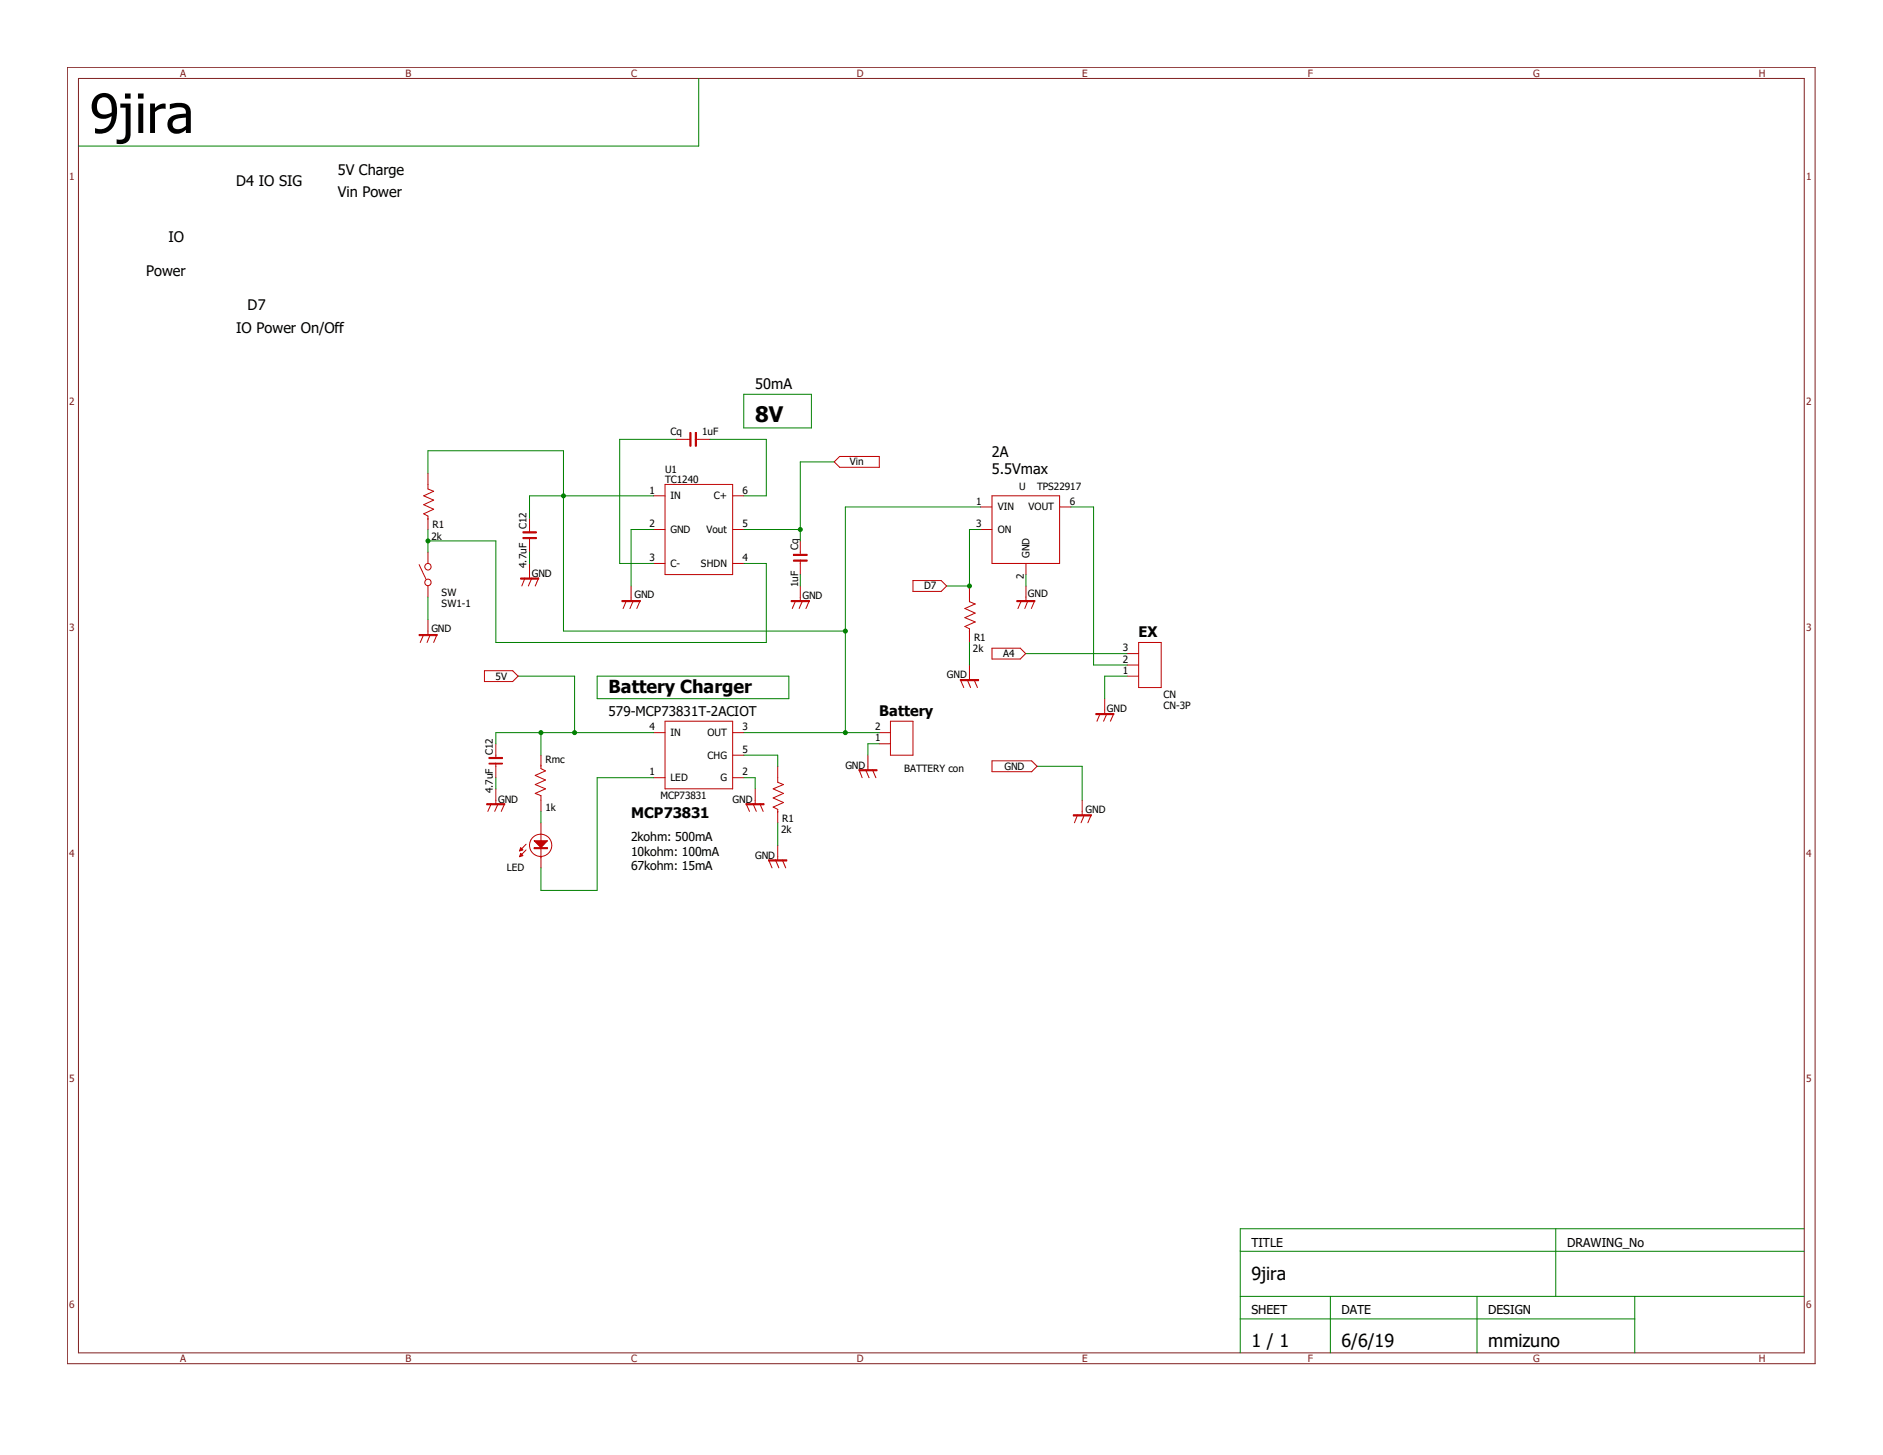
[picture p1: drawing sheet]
<svg xmlns="http://www.w3.org/2000/svg" width="279mm" height="216mm" viewBox="0 0 279 216" stroke-linecap="round" stroke-linejoin="round" font-family="sans-serif">
<path d="M10 10h259.3v192.4h-259.3zM11.6 11.6h256.1v189.1h-256.1z" fill="none" stroke="#802020" stroke-width=".15"/>
<g fill="none" stroke="#c00000" stroke-width=".15">
<path d="M63.5 70.2v2.4l.8 .3-1.4 .7 1.4 .6-1.4 .7 1.4 .7-1.4 .6 .6 .4v2M78.6 76.9v2M78.6 79.8v2.1M97 73.6h1.7M97 78.6h1.7M98.7 71.9h10v13.4h-10zM100.3 65.2h2.1M103.2 65.2h2.2M108.7 73.6h1.7M108.7 78.6h1.7M123.8 68.5l.8-.8h5.9v1.6h-5.9zM145.5 78.6h1.7"/>
<path d="M145.5 75.2h1.7M147.2 73.6h10v10h-10zM157.2 75.2h1.7M62.2 83.8l1 2.1M62.9 94.1l-.5 1.2M63.5 81.9v1.7M63.5 87v1.6M63.5 91.9v2.2M63.8 94.1l-.4 1.2M64.9 94.1l-.6 1.2M71.9 99.5h4.2l.8 .8-.8 .8h-4.2zM77.9 85.8l-.5 1.2"/>
<path d="M78.6 83.6v2.2M78.9 85.8l-.5 1.2M79.9 85.8l-.5 1.2M93 89.1l-.5 1.2M93.6 87v2.1M94 89.1l-.5 1.2M95 89.1l-.5 1.2M97 83.6h1.7M108.7 83.6h1.7M118.1 89.1l-.5 1.2M118.7 80.3v2M118.7 83.1v2.2"/>
<path d="M118.7 87v2.1M119.1 89.1l-.5 1.2M120.1 89.1l-.5 1.2M135.5 86.1h4.2l.8 .9-.8 .8h-4.2zM143.8 87v2.3l.9 .3-1.5 .7 1.5 .7-1.5 .7 1.5 .6-1.5 .7 .6 .3v2M143.8 98.7v2.1M147.2 96.2h4.2l.8 .8-.8 .8h-4.2zM151.6 89.1l-.6 1.2M152.2 83.6v1.7M152.2 87v2.1M152.5 89.1l-.4 1.2M153.5 89.1l-.5 1.2"/>
<path d="M167.3 98.7h1.7M167.3 97h1.7M169 95.3h3.3v6.7h-3.3zM72.9 119.3l-.5 1.1M73.6 110.4v2M73.6 113.2v2.2M73.6 117.1v2.2M73.9 119.3l-.5 1.1M74.9 119.3l-.5 1.1M80.3 112.1v1.9l.6 .4-1.5 .7 1.5 .6-1.5 .7 1.5 .7-1.5 .6 .9 .4v2.3M97 108.7h1.7M97 115.4h1.7"/>
<path d="M98.7 107h10v10.1h-10zM108.7 108.7h1.7M108.7 112.1h1.7M108.7 115.4h1.7M110.7 119.3l.5 1.1M111.7 119.3l.5 1.1M112.1 117.1v2.2M112.7 119.3l.5 1.1M115.4 113.7v2.4l.8 .3-1.5 .7 1.5 .6-1.5 .7 1.5 .7-1.5 .7 .7 .3v2M127.5 114.2l.4 1.2M128.4 114.2l.5 1.2M128.8 112.1v2.1"/>
<path d="M129.5 114.2l.5 1.2M130.5 110.4h1.6M130.5 108.7h1.6M132.1 107h3.4v5.1h-3.4zM142.5 100.8l.5 1.2M143.5 100.8l.5 1.2M144.5 100.8l.5 1.2M147.2 112.9h5.9l.8 .8-.8 .8h-5.9zM160.6 118.7v2.2M163.2 105.9l-.4 1.1M163.9 103.7v2.2M164.3 105.9l-.6 1.1"/>
<path d="M165.3 105.9l-.5 1.1M167.3 100.3h1.7M78.1 126.1l-.8 .9M78.1 125.3l-.8 .8M80.3 122.1v6.7M114 127.6l.6 1.2M115.1 127.6l.5 1.2M115.4 125.4v2.2M116.1 127.6l.5 1.2M159.9 120.9l-.5 1.2M160.9 120.9l-.5 1.2M161.9 120.9l-.5 1.2"/>
<circle cx="63.5" cy="84.1" r=".48"/>
<circle cx="63.5" cy="86.4" r=".48"/>
<circle cx="80.2" cy="125.4" r="1.65"/>
</g>
<g fill="#c00000" stroke="#c00000" stroke-width=".15">
<path d="M92.3 89.1h2.7v.2h-2.7z"/>
<path d="M117.4 89.1h2.7v.2h-2.7z"/>
<path d="M117.7 82.3h2.1v.1h-2.1z"/>
<path d="M117.7 83.1h2.1v.2h-2.1z"/>
<path d="M102.4 64.2h.1v2h-.1z"/>
<path d="M103.2 64.2h.1v2h-.1z"/>
<path d="M127.5 114.2h2.6v.2h-2.6z"/>
<path d="M110.7 119.3h2.7v.1h-2.7z"/>
<path d="M72.2 119.3h2.7v.1h-2.7z"/>
<path d="M72.6 112.4h1.9v.2h-1.9z"/>
<path d="M72.6 113.2h1.9v.2h-1.9z"/>
<path d="M114 127.6h2.8v.2h-2.8z"/>
<path d="M79.2 124.8h2l-.9 1z"/>
<path d="M79.2 125.8h2v.1h-2z"/>
<path d="M77.3 126.6l.3 .4-.5 .1z"/>
<path d="M77.3 125.8l.3 .3-.5 .2z"/>
<path d="M150.9 89.1h2.6v.2h-2.6z"/>
<path d="M162.6 105.9h2.7v.1h-2.7z"/>
<path d="M159.3 120.9h2.6v.2h-2.6z"/>
<path d="M77.3 85.8h2.6v.1h-2.6z"/>
<path d="M77.6 78.9h2v.2h-2z"/>
<path d="M77.6 79.8h2v.1h-2z"/>
<path d="M142.5 100.8h2.7v.2h-2.7z"/>
<path d="M62.2 94.1h2.7v.2h-2.7z"/>
</g>
<g fill="none" stroke="#008000" stroke-width=".15">
<path d="M103.7 11.6v10.1h-92.1M110.4 58.5h10v5h-10zM63.5 70.2v-3.3h20.1v26.7h41.8M63.5 78.6v3.3M97 78.6h-3.4v8.4M97 73.6h-18.4v3.3M100.3 65.2h-8.4v18.4h5.1M105.4 65.2h8.3v8.4h-3.3M110.4 78.6h8.3M123.8 68.5h-5.1v11.8M145.5 78.6h-1.7v8.4h-3.3M145.5 75.2h-20.1v33.5"/>
<path d="M158.9 75.2h3.4v23.5h5M63.5 80.3h10.1v15h40.1v-11.7h-3.3M63.5 88.6v3.3M78.6 81.9v1.7M118.7 85.3v1.7M143.8 95.3v3.4M152.2 85.3v1.7M152.2 97h15.1M73.6 115.4v1.7M76.9 100.3h8.4v8.4M80.3 108.7v3.4M88.6 100.3h28.5v3.4h-28.5z"/>
<path d="M97 115.4h-8.4v16.7h-8.3v-3.3M97 108.7h-23.4v1.7M110.4 115.4h1.7v1.7M110.4 112.1h5v1.6M110.4 108.7h20.1M130.5 110.4h-1.7v1.7M153.9 113.7h6.7v5M167.3 100.3h-3.4v3.4M80.3 120.4v1.7M115.4 122.1v3.3M184 192.4h83.7M184 195.7h58.6"/>
<path d="M184 185.7h83.7M197.4 192.4v8.3M219.2 192.4v8.3M230.8 182.3v10.1M242.6 192.4v8.3M267.7 182.3h-83.7v18.4"/>
</g>
<g fill="#008000" stroke="#008000" stroke-width=".15">
<circle cx="118.7" cy="78.6" r=".3"/>
<circle cx="85.3" cy="108.7" r=".3"/>
<circle cx="80.3" cy="108.7" r=".3"/>
<circle cx="125.4" cy="108.7" r=".3"/>
<circle cx="125.4" cy="93.6" r=".3"/>
<circle cx="83.6" cy="73.6" r=".3"/>
<circle cx="143.8" cy="87" r=".3"/>
<circle cx="63.5" cy="80.3" r=".3"/>
</g>
<text font-size="8" x="13.3" y="19.7">9jira</text>
<text font-size="3.2" x="112.1" y="62.6">8V</text>
<g font-size="2.7">
<text x="90.3" y="102.8">Battery Charger</text>
<text x="185.7" y="189.9">9jira</text>
<text x="185.7" y="199.9">1 / 1</text>
<text x="199.1" y="199.9">6/6/19</text>
<text x="220.8" y="199.9">mmizuno</text>
</g>
<g font-size="2.2">
<text x="35.1" y="27.6">D4 IO SIG</text>
<text x="50.1" y="25.9">5V Charge</text>
<text x="50.1" y="29.3">Vin Power</text>
<text x="25" y="36">IO</text>
<text x="21.7" y="41">Power</text>
<text x="36.7" y="46">D7</text>
<text x="35.1" y="49.4">IO Power On/Off</text>
<text x="112.1" y="57.7">50mA</text>
<text x="147.2" y="67.8">2A</text>
<text x="147.2" y="70.4">5.5Vmax</text>
<text x="169" y="94.6">EX</text>
<text x="130.5" y="106.3">Battery</text>
<text x="93.6" y="121.3">MCP73831</text>
</g>
<text font-size="2" x="90.3" y="106.3">579-MCP73831T-2ACIOT</text>
<g font-size="1.8">
<text x="93.6" y="124.8">2kohm: 500mA</text>
<text x="93.6" y="127">10kohm: 100mA</text>
<text x="93.6" y="129.2">67kohm: 15mA</text>
<text x="185.7" y="185">TITLE</text>
<text x="232.5" y="185">DRAWING_No</text>
<text x="185.7" y="195">SHEET</text>
<text x="199.1" y="195">DATE</text>
<text x="220.8" y="195">DESIGN</text>
</g>
<g font-size="1.5" fill="#802020">
<text x="26.7" y="11.5">A</text>
<text x="60.2" y="11.5">B</text>
<text x="93.6" y="11.5">C</text>
<text x="127.1" y="11.5">D</text>
<text x="160.6" y="11.5">E</text>
<text x="194.1" y="11.5">F</text>
<text x="227.5" y="11.5">G</text>
<text x="261" y="11.5">H</text>
<text x="10.3" y="26.7">1</text>
<text x="268" y="26.7">1</text>
<text x="10.3" y="60.2">2</text>
<text x="268" y="60.2">2</text>
<text x="10.3" y="93.6">3</text>
<text x="268" y="93.6">3</text>
<text x="10.3" y="127.1">4</text>
<text x="268" y="127.1">4</text>
<text x="10.3" y="160.6">5</text>
<text x="268" y="160.6">5</text>
<text x="10.3" y="194.1">6</text>
<text x="268" y="194.1">6</text>
<text x="26.7" y="202.1">A</text>
<text x="60.2" y="202.1">B</text>
<text x="93.6" y="202.1">C</text>
<text x="127.1" y="202.1">D</text>
<text x="160.6" y="202.1">E</text>
<text x="194.1" y="202.1">F</text>
<text x="227.5" y="202.1">G</text>
<text x="261" y="202.1">H</text>
</g>
<g font-size="1.5">
<text x="99.5" y="64.5">Cq</text>
<text x="104.2" y="64.5">1uF</text>
<text x="98.7" y="71.7">TC1240</text>
<text x="98.7" y="70.2">U1</text>
<text x="126.1" y="69">Vin</text>
<text x="96.4" y="73.2">1</text>
<text x="99.5" y="74">IN</text>
<text x="105.9" y="74">C+</text>
<text x="110.2" y="73.2">6</text>
<text x="144.9" y="74.9">1</text>
<text x="148" y="75.7">VIN</text>
<text x="151.2" y="72.7">U</text>
<text x="152.6" y="75.7">VOUT</text>
<text x="153.9" y="72.7">TPS22917</text>
<text x="158.7" y="74.9">6</text>
<text x="64" y="80.1">2k</text>
<text x="64.2" y="78.4">R1</text>
<text x="78.1" y="78.6" transform="rotate(-90 78.1 78.6)">C12</text>
<text x="96.4" y="78.2">2</text>
<text x="96.4" y="83.3">3</text>
<text x="99.5" y="79.1">GND</text>
<text x="104.8" y="79.1">Vout</text>
<text x="110.2" y="83.3">4</text>
<text x="110.2" y="78.2">5</text>
<text x="118.4" y="81.6" transform="rotate(-90 118.4 81.6)">Cq</text>
<text x="144.9" y="78.2">3</text>
<text x="148" y="79.1">ON</text>
<text x="152.7" y="82.8" transform="rotate(-90 152.7 82.8)">GND</text>
<text x="65.5" y="88.4">SW</text>
<text x="78.1" y="84.3" transform="rotate(-90 78.1 84.3)">4.7uF</text>
<text x="78.9" y="85.6">GND</text>
<text x="94.1" y="88.8">GND</text>
<text x="99.5" y="84.1">C-</text>
<text x="104" y="84.1">SHDN</text>
<text x="118.4" y="87.1" transform="rotate(-90 118.4 87.1)">1uF</text>
<text x="119.1" y="88.9">GND</text>
<text x="137.1" y="87.5">D7</text>
<text x="151.9" y="85.9" transform="rotate(-90 151.9 85.9)">2</text>
<text x="152.5" y="88.6">GND</text>
<text x="64" y="93.8">GND</text>
<text x="65.5" y="90.1">SW1-1</text>
<text x="144.5" y="95.2">R1</text>
<text x="73.5" y="100.8">5V</text>
<text x="140.5" y="100.7">GND</text>
<text x="144.4" y="96.8">2k</text>
<text x="148.8" y="97.5">A4</text>
<text x="166.6" y="100">1</text>
<text x="166.6" y="98.3">2</text>
<text x="166.6" y="96.6">3</text>
<text x="164.3" y="105.7">GND</text>
<text x="172.6" y="105.2">CN-3P</text>
<text x="172.6" y="103.5">CN</text>
<text x="73.1" y="112.1" transform="rotate(-90 73.1 112.1)">C12</text>
<text x="80.9" y="113.2">Rmc</text>
<text x="96.4" y="108.4">4</text>
<text x="99.5" y="109.2">IN</text>
<text x="105" y="109.2">OUT</text>
<text x="105" y="112.6">CHG</text>
<text x="110.2" y="108.4">3</text>
<text x="110.2" y="111.7">5</text>
<text x="129.8" y="110">1</text>
<text x="129.8" y="108.4">2</text>
<text x="73.1" y="117.7" transform="rotate(-90 73.1 117.7)">4.7uF</text>
<text x="73.9" y="119.1">GND</text>
<text x="96.4" y="115.1">1</text>
<text x="98" y="118.6">MCP73831</text>
<text x="99.5" y="115.9">LED</text>
<text x="106.9" y="115.9">G</text>
<text x="108.7" y="119.1">GND</text>
<text x="110.2" y="115.1">2</text>
<text x="125.4" y="114">GND</text>
<text x="134.2" y="114.6">BATTERY con</text>
<text x="149.1" y="114.2">GND</text>
<text x="80.9" y="120.3">1k</text>
<text x="115.9" y="123.6">2k</text>
<text x="116.1" y="121.9">R1</text>
<text x="161.1" y="120.6">GND</text>
<text x="75.2" y="129.3">LED</text>
<text x="112.1" y="127.5">GND</text>
</g>
</svg>
